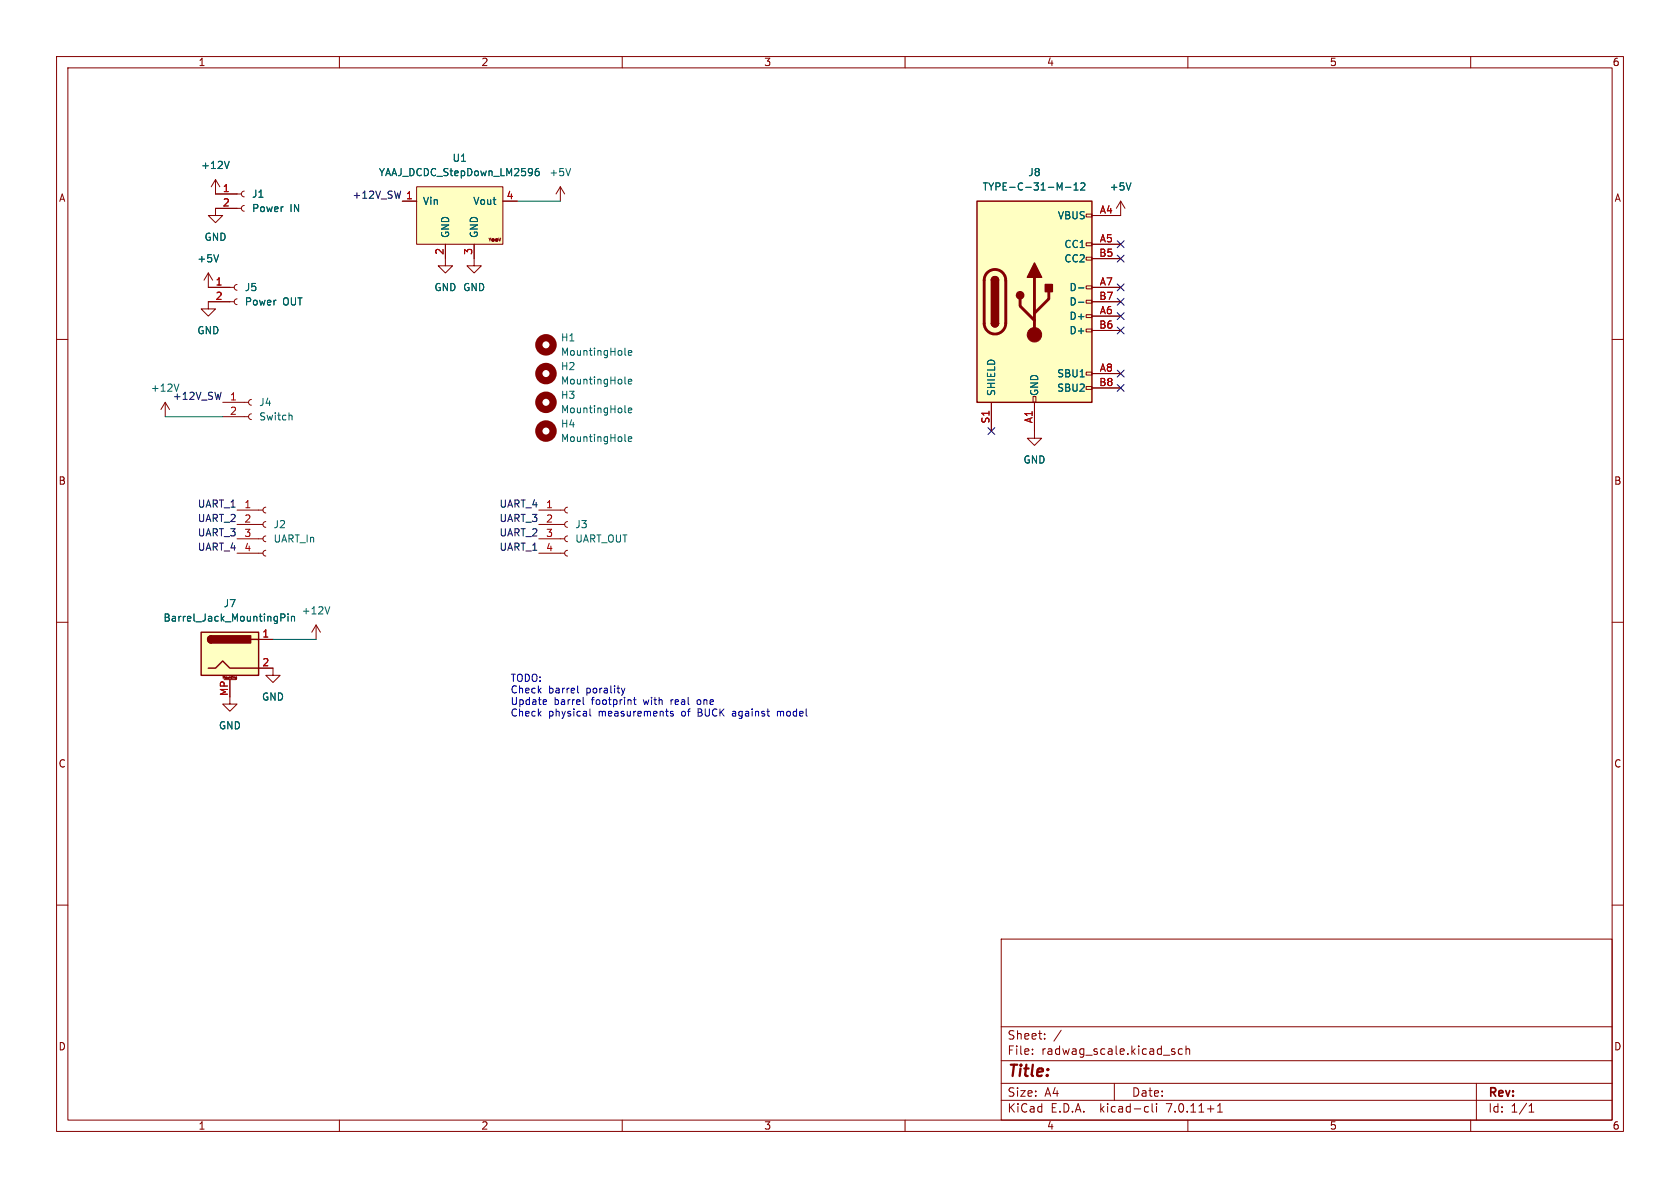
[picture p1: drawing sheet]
<svg xmlns="http://www.w3.org/2000/svg" width="297mm" height="210mm" viewBox="0 0 297 210" stroke-linecap="round" stroke-linejoin="round" font-family="sans-serif">
<g fill="none" stroke="#840000" stroke-width=".18">
<path d="M10 10h277v190h-277zM12 12h273v186h-273zM60 10v2M110 10v2M160 10v2M210 10v2M260 10v2M38.1 31.8v2.5h4.6M38.1 31.8l-.8 1.2M38.1 31.8l.8 1.2M42.7 36.8h-4.6v1.3h1.3l-1.3 1.3-1.3-1.3h1.3M43.2 36.3l-.4 .2-.1 .3 .1 .4 .4 .1"/>
<path d="M43.2 33.8l-.4 .1-.1 .4 .1 .3 .4 .2M71.1 35.6h2.6M73.7 33h15.2v10.2h-15.2zM88.9 35.6h2.5M99.1 33l-.8 1.3M99.1 33v2.6M99.1 33l.7 1.3M192 37.8h1v.6h-1zM198.1 35.6l-.7 1.2M198.1 35.6v2.5h-5.1M198.1 35.6l.8 1.2M10 60h2"/>
<path d="M36.8 48.3v2.5h4.6M36.8 48.3l-.7 1.2M36.8 48.3l.8 1.2M41.4 53.3h-4.6v1.3h1.3l-1.3 1.3-1.2-1.3h1.2M41.9 52.8l-.3 .2-.2 .3 .1 .4 .4 .1M41.9 50.3l-.3 .1-.2 .4 .1 .4 .4 .1M78.7 43.2v3.8h1.3l-1.3 1.3-1.2-1.3h1.2M83.8 43.2v3.8h1.3l-1.3 1.3-1.3-1.3h1.3M192 58.2h1v.5h-1zM192 55.6h1v.5h-1zM192 53.1h1v.5h-1zM192 50.5h1v.6h-1z"/>
<path d="M192 45.5h1v.5h-1zM192 42.9h1v.5h-1zM193 43.2h5.1M193 55.9h5.1M193 50.8h5.1M193 45.7h5.1M193 58.4h5.1M193 53.3h5.1M285 60h2M29.2 71.1l-.8 1.3M29.2 71.1v2.6M29.2 71.1l.8 1.3"/>
<path d="M39.4 73.7h4.5M39.4 71.1h4.5M44.4 73.2l-.3 .1-.2 .3 .2 .4 .3 .2M44.4 70.6l-.3 .1-.2 .4 .2 .4 .3 .1M175.3 71.1v5.1M182.6 70.1h.5v1h-.5zM182.9 71.1v6.4h1.2l-1.2 1.2-1.3-1.2h1.3M192 68.3h1v.5h-1zM192 65.8h1v.5h-1zM193 66h5.1M193 68.6h5.1M41.9 97.8h4.6"/>
<path d="M41.9 95.3h4.6M41.9 92.7h4.6M41.9 90.2h4.6M47 97.3l-.4 .1-.1 .4 .1 .3 .4 .2M47 94.7l-.4 .2-.1 .3 .1 .4 .4 .2M47 92.2l-.4 .1-.1 .4 .1 .4 .4 .1M47 89.7l-.4 .1-.1 .4 .1 .3 .4 .2M95.2 97.8h4.6M95.2 95.3h4.6M95.2 92.7h4.6M95.2 90.2h4.6M100.3 97.3l-.3 .1-.2 .4 .2 .3 .3 .2"/>
<path d="M100.3 94.7l-.3 .2-.2 .3 .2 .4 .3 .2M100.3 92.2l-.3 .1-.2 .4 .2 .4 .3 .1M100.3 89.7l-.3 .1-.2 .4 .2 .3 .3 .2M10 110h2M41.7 119.9h.1M41.8 119.7h-.1M41.8 119.7h.1M41.8 119.7v.3M45.7 118.1h2.6v1.3h1.2l-1.2 1.3-1.3-1.3h1.3M45.7 113h2.6M55.9 110.5l-.8 1.3M55.9 110.5v2.5"/>
<path d="M55.9 110.5l.7 1.3M285 110h2M39.6 120.1h2.1M40.6 120.1v4.4h1.3l-1.3 1.2-1.2-1.2h1.2M41.7 120h.1M41.8 120h.1M10 160h2M285 160h2M177 166h108v32h-108zM60 198v2M110 198v2M160 198v2"/>
<path d="M177 194.5h108M177 191.5h108M177 187.5h108M177 181.5h108M182.5 186.3v.1M182.5 185.5v.1M184.7 183.6v.1M184.7 182.8v.1M187.6 182.1l-1.3 2M197 191.5v3M202.6 195.6l.4 .1M203 196.5l-.4 .1"/>
<path d="M203.7 195.1v1.3l.2 .2M204.5 195.1v.1M204.5 195.6v1M207.3 185.9l.4 .1v.2l-.2 .2h-.3M207.3 185.4l.4 .1M209 185.5l-.4-.1-.3 .3v.4l.2 .2h.5M209.7 185.5l.2-.1 .3 .1 .1 .9M209.7 184.9v1.5M210 198v2M215.2 196.6h.9M215.2 195.5l.5-.4v1.5M260 198v2"/>
<path d="M261 191.5v6.5M270.3 196.6h.9M270.3 195.5l.4-.4v1.5"/>
</g>
<g fill="#ffffc2" stroke="#ffffc2" stroke-width=".18">
<path d="M73.7 33h15.2v10.2h-15.2z"/>
<path d="M172.7 35.6h20.3v35.5h-20.3z"/>
<path d="M35.6 111.8h10.1v7.6h-10.1z"/>
</g>
<g fill="none" stroke="#006464" stroke-width=".18">
<path d="M40.5 28.5l-.4 1.3M95.2 29.8l-.3 .1a.86 .86 0 0 0 0 1.2l.4-.2v-.4l-.2-.2h-.4l-.1 .2M100.9 29.8l-.4 1.3M188.4 33.1h.9M189.9 33.6h.7M189.9 32.7l.3-.4v1.3M191.1 32.5l.5-.2 .2 .4-.8 .9h.8M199.9 32.3l-.4 1.3M38.6 45l-.4 1.3M190.7 50.9h.9M190.7 53.4h.9M31.6 67.9l-.4 1.3"/>
<path d="M51.3 73.4l.3 .2v.6M110.5 62.6l.2 .2M110.5 72.8l.2 .2M110.5 77.9l.2 .1M110.5 67.7l.2 .2M111.1 62.4l.6-.1-.1-.3h-.3l-.2 .1v.6h.5M111.1 67.5l.6-.2-.1-.2-.3-.1-.2 .2v.6h.5M111.1 72.5l.6-.1-.1-.2-.3-.1-.2 .2v.6h.5M111.1 77.6l.6-.1-.1-.2-.3-.1-.2 .2v.6h.5M49.7 109.2l.6-.1 .1-.1-.1-.3-.6-.2v1.3M50.9 108.5v.2M50.9 109v.8"/>
<path d="M51.5 109v.8M51.5 109.1l.2-.1h.3l.1 .8M58.3 107.3l-.4 1.2"/>
</g>
<path d="M172.7 35.6h20.3v35.5h-20.3zM175.3 57.2a.64 .64 0 0 0 .6 .6 .64 .64 0 0 0 .6-.6M175.3 49.5a.64 .64 0 0 1 .6-.6 .64 .64 0 0 1 .6 .6M35.6 111.8h10.1v7.6h-10.1zM36.8 118.1h1.3l1.3-1.3 1.2 1.3h5.1M37.3 112.4a.64 .64 0 0 0-.6 .6 .64 .64 0 0 0 .6 .7M44.4 113h1.3" fill="none" stroke="#840000" stroke-width=".25"/>
<path d="M174.6 48.2a1.9 1.9 0 0 1 2-.4 1.9 1.9 0 0 1 1.2 1.7v7.7a1.91 1.91 0 0 1-1.9 1.8 1.91 1.91 0 0 1-1.9-1.8v-7.8l.2-.7zM180.3 52.8v1.3l2.6 2.5M182.9 49v10.2M185.4 51.6v1.2l-2.5 2.6" fill="none" stroke="#840000" stroke-width=".51"/>
<g fill="#840000" stroke="#840000" stroke-width=".25">
<path d="M175.3 57.2h1.2a.64 .64 0 0 1-.6 .6 .64 .64 0 0 1-.6-.6z"/>
<path d="M175.3 49.5h1.2v7.7h-1.2z"/>
<path d="M175.4 49.1a.64 .64 0 0 1 .7-.2 .64 .64 0 0 1 .4 .6h-1.2z"/>
<path d="M182.9 46.5l1.2 2.5h-2.5z"/>
<path d="M184.8 50.3h1.3v1.3h-1.3z"/>
<path d="M36.9 112.6l.4-.2v1.3a.64 .64 0 0 1-.5-.4 .64 .64 0 0 1 .1-.7z"/>
<path d="M37.3 112.4h7v1.3h-7z"/>
<circle cx="180.3" cy="52.2" r=".63"/>
</g>
<circle cx="182.9" cy="59.2" r="1.27" fill="#840000" stroke="#840000" stroke-width=".18"/>
<g fill="none" stroke="#840000" stroke-width="1.3">
<circle cx="96.5" cy="71.1" r="1.27"/>
<circle cx="96.5" cy="76.2" r="1.27"/>
<circle cx="96.5" cy="61" r="1.27"/>
<circle cx="96.5" cy="66" r="1.27"/>
</g>
<path d="M70.8 33.8l-.3 1.2M39.1 69.3l-.3 1.3" fill="none" stroke="#0f0f0f" stroke-width=".18"/>
<g fill="none" stroke="#0000c2" stroke-width=".18">
<path d="M96.2 123.7l.4 .1v.2l-.6 .1M96.6 124.5h-.4M102.1 121.2v1.1l.2 .2M103.1 123.3v1.1l.2 .1M104.3 125.3v1.1l.2 .2M109.9 121.7l.3 .8M110.2 122.5l-.2 .3M110.5 121.7l-.3 .8M112 123.7h.5M112.2 123.3v1.1l.3 .1M119 125.8l-.3-.1-.2 .2 .1 .2 .4 .1v.3h-.5M123.4 123.8l-.2 .1 .2 .6"/>
<path d="M129.6 125.7l-.1 .1M129.6 126.1l-.1 .2 .1 .3M137.4 125.7v.9M137.8 125.7l-.4 .2"/>
</g>
<path d="M91.4 35.6h7.7M29.2 73.7h10.2M48.3 113h7.6" fill="none" stroke="#009600" stroke-width=".18"/>
<g fill="none" stroke="#000084" stroke-width=".18">
<path d="M197.5 57.8l1.2 1.2M197.5 52.7l1.2 1.2M197.5 50.2l1.2 1.2M197.5 55.3l1.2 1.2M197.5 42.6l1.2 1.2M197.5 45.1l1.2 1.2M198.7 57.8l-1.2 1.2M198.7 52.7l-1.2 1.2M198.7 50.2l-1.2 1.2M198.7 55.3l-1.2 1.2M198.7 42.6l-1.2 1.2M198.7 45.1l-1.2 1.2"/>
<path d="M174.7 75.6l1.2 1.2M175.9 75.6l-1.2 1.2M197.5 68l1.2 1.2M197.5 65.4l1.2 1.2M198.7 68l-1.2 1.2M198.7 65.4l-1.2 1.2"/>
</g>
<text font-size="2.8" fill="#840000" x="178" y="190.9">Title:</text>
<g font-size="2.1" fill="#840000">
<text x="178" y="184">Sheet:</text>
<text x="178" y="186.7">File:</text>
<text x="184.1" y="186.7">radwag_scale.kicad_sch</text>
<text x="178" y="196.9">KiCad</text>
<text x="178" y="194.1">Size:</text>
<text x="184.7" y="194.1">A4</text>
<text x="185.7" y="196.9">E.D.A.</text>
<text x="194.6" y="196.9">kicad-cli</text>
<text x="200" y="194.1">Date:</text>
<text x="206.5" y="196.9">7.0.11+1</text>
<text x="263" y="194.3">Rev:</text>
<text x="263" y="196.9">Id:</text>
<text x="267.1" y="196.9">1/1</text>
</g>
<g font-size="1.8" fill="#840000">
<text x="35" y="11.9">1</text>
<text x="85" y="11.9">2</text>
<text x="135" y="11.9">3</text>
<text x="185" y="11.9">4</text>
<text x="235" y="11.9">5</text>
<text x="285" y="11.9">6</text>
<text x="10.3" y="35.9">A</text>
<text x="285.3" y="35.9">A</text>
<text x="10.3" y="85.9">B</text>
<text x="285.3" y="85.9">B</text>
<text x="10.3" y="135.9">C</text>
<text x="285.3" y="135.9">C</text>
<text x="10.3" y="185.9">D</text>
<text x="285.3" y="185.9">D</text>
<text x="35" y="199.9">1</text>
<text x="85" y="199.9">2</text>
<text x="135" y="199.9">3</text>
<text x="185" y="199.9">4</text>
<text x="235" y="199.9">5</text>
<text x="285" y="199.9">6</text>
</g>
<g font-size="1.8" fill="#006464">
<text x="79.9" y="28.8">U1</text>
<text x="35.5" y="30.1">+12V</text>
<text x="44.5" y="35.2">J1</text>
<text x="66.9" y="31.3">YAAJ_DCDC_StepDown_LM2596</text>
<text x="97" y="31.3">+5V</text>
<text x="173.6" y="33.9">TYPE-C-31-M-12</text>
<text x="181.7" y="31.3">J8</text>
<text x="196.1" y="33.9">+5V</text>
<text x="44.5" y="37.7">Power</text>
<text x="51.3" y="37.7">IN</text>
<text x="74.7" y="36.4">Vin</text>
<text x="83.6" y="36.4">Vout</text>
<text x="186.9" y="39">VBUS</text>
<text x="34.8" y="46.6">+5V</text>
<text x="36.1" y="42.8">GND</text>
<text x="79.6" y="42.2" transform="rotate(-90 79.6 42.2)">GND</text>
<text x="84.7" y="42.2" transform="rotate(-90 84.7 42.2)">GND</text>
<text x="188.1" y="44">CC1</text>
<text x="188.1" y="46.6">CC2</text>
<text x="43.2" y="51.7">J5</text>
<text x="76.7" y="51.7">GND GND</text>
<text x="189" y="51.7">D-</text>
<text x="34.8" y="59.3">GND</text>
<text x="43.2" y="54.2">Power</text>
<text x="50" y="54.2">OUT</text>
<text x="189" y="56.7">D+</text>
<text x="189" y="59.3">D+</text>
<text x="189" y="54.2">D-</text>
<text x="99.1" y="60.6">H1</text>
<text x="99.1" y="63.1">MountingHole</text>
<text x="99.1" y="65.6">H2</text>
<text x="26.6" y="69.4">+12V</text>
<text x="45.7" y="72">J4</text>
<text x="99.1" y="70.7">H3</text>
<text x="99.1" y="68.2">MountingHole</text>
<text x="176.1" y="70.1" transform="rotate(-90 176.1 70.1)">SHIELD</text>
<text x="183.7" y="70.1" transform="rotate(-90 183.7 70.1)">GND</text>
<text x="186.8" y="66.9">SBU1</text>
<text x="186.8" y="69.4">SBU2</text>
<text x="45.7" y="74.5">Switch</text>
<text x="99.1" y="73.3">MountingHole</text>
<text x="99.1" y="75.8">H4</text>
<text x="99.1" y="78.3">MountingHole</text>
<text x="180.8" y="82.1">GND</text>
<text x="48.3" y="93.6">J2</text>
<text x="101.6" y="93.6">J3</text>
<text x="48.3" y="96.1">UART_In</text>
<text x="101.6" y="96.1">UART_OUT</text>
<text x="39.4" y="107.5">J7</text>
<text x="28.8" y="110.1">Barrel_Jack_MountingPin</text>
<text x="53.2" y="108.8">+12V</text>
<text x="46.2" y="124.1">GND</text>
<text x="38.6" y="129.1">GND</text>
</g>
<g font-size="1.8" fill="#a90000">
<text x="39.3" y="34">1</text>
<text x="71.7" y="35.3">1</text>
<text x="89.5" y="35.3">4</text>
<text x="39.3" y="36.6">2</text>
<text x="194.3" y="37.8">A4</text>
<text x="78.5" y="45.2" transform="rotate(-90 78.5 45.2)">2</text>
<text x="83.6" y="45.2" transform="rotate(-90 83.6 45.2)">3</text>
<text x="194.2" y="45.5">B5</text>
<text x="194.3" y="42.9">A5</text>
<text x="38" y="50.5">1</text>
<text x="38" y="53.1">2</text>
<text x="194.2" y="53.1">B7</text>
<text x="194.3" y="50.5">A7</text>
<text x="194.2" y="58.2">B6</text>
<text x="194.3" y="55.6">A6</text>
<text x="194.3" y="65.8">A8</text>
<text x="40.6" y="70.9">1</text>
<text x="194.2" y="68.3">B8</text>
<text x="40.6" y="73.4">2</text>
<text x="175" y="75" transform="rotate(-90 175 75)">S1</text>
<text x="182.6" y="74.9" transform="rotate(-90 182.6 74.9)">A1</text>
<text x="43.1" y="89.9">1</text>
<text x="96.4" y="89.9">1</text>
<text x="43.1" y="92.5">2</text>
<text x="43.1" y="95">3</text>
<text x="96.4" y="92.5">2</text>
<text x="96.4" y="95">3</text>
<text x="43.1" y="97.5">4</text>
<text x="96.4" y="97.5">4</text>
<text x="46.3" y="112.8">1</text>
<text x="46.3" y="117.9">2</text>
<text x="40.4" y="123.1" transform="rotate(-90 40.4 123.1)">MP</text>
</g>
<g font-size="1.8" fill="#0f0f0f">
<text x="62.2" y="35.2">+12V_SW</text>
<text x="30.5" y="70.8">+12V_SW</text>
<text x="34.9" y="89.8">UART_1</text>
<text x="88.2" y="89.8">UART_4</text>
<text x="34.9" y="94.9">UART_3</text>
<text x="34.9" y="92.4">UART_2</text>
<text x="88.2" y="94.9">UART_2</text>
<text x="88.2" y="92.4">UART_3</text>
<text x="34.9" y="97.4">UART_4</text>
<text x="88.2" y="97.4">UART_1</text>
</g>
<g font-size="1.8" fill="#0000c2">
<text x="90.2" y="120.6">TODO:</text>
<text x="90.2" y="122.7">Check</text>
<text x="90.2" y="124.7">Update</text>
<text x="97" y="122.7">barrel</text>
<text x="97.9" y="124.7">barrel</text>
<text x="103.8" y="122.7">porality</text>
<text x="104.7" y="124.7">footprint</text>
<text x="114.1" y="124.7">with</text>
<text x="119" y="124.7">real</text>
<text x="123.9" y="124.7">one</text>
<text x="90.2" y="126.8">Check</text>
<text x="97" y="126.8">physical</text>
<text x="105.9" y="126.8">measurements</text>
<text x="120.8" y="126.8">of</text>
<text x="123.8" y="126.8">BUCK</text>
<text x="130.1" y="126.8">against</text>
<text x="138.3" y="126.8">model</text>
</g>
<text font-size=".7" fill="#840000" x="86.3" y="42.7">Y@@V</text>
<text font-size=".5" fill="#840000" x="39.3" y="120">Mounting</text>
</svg>
